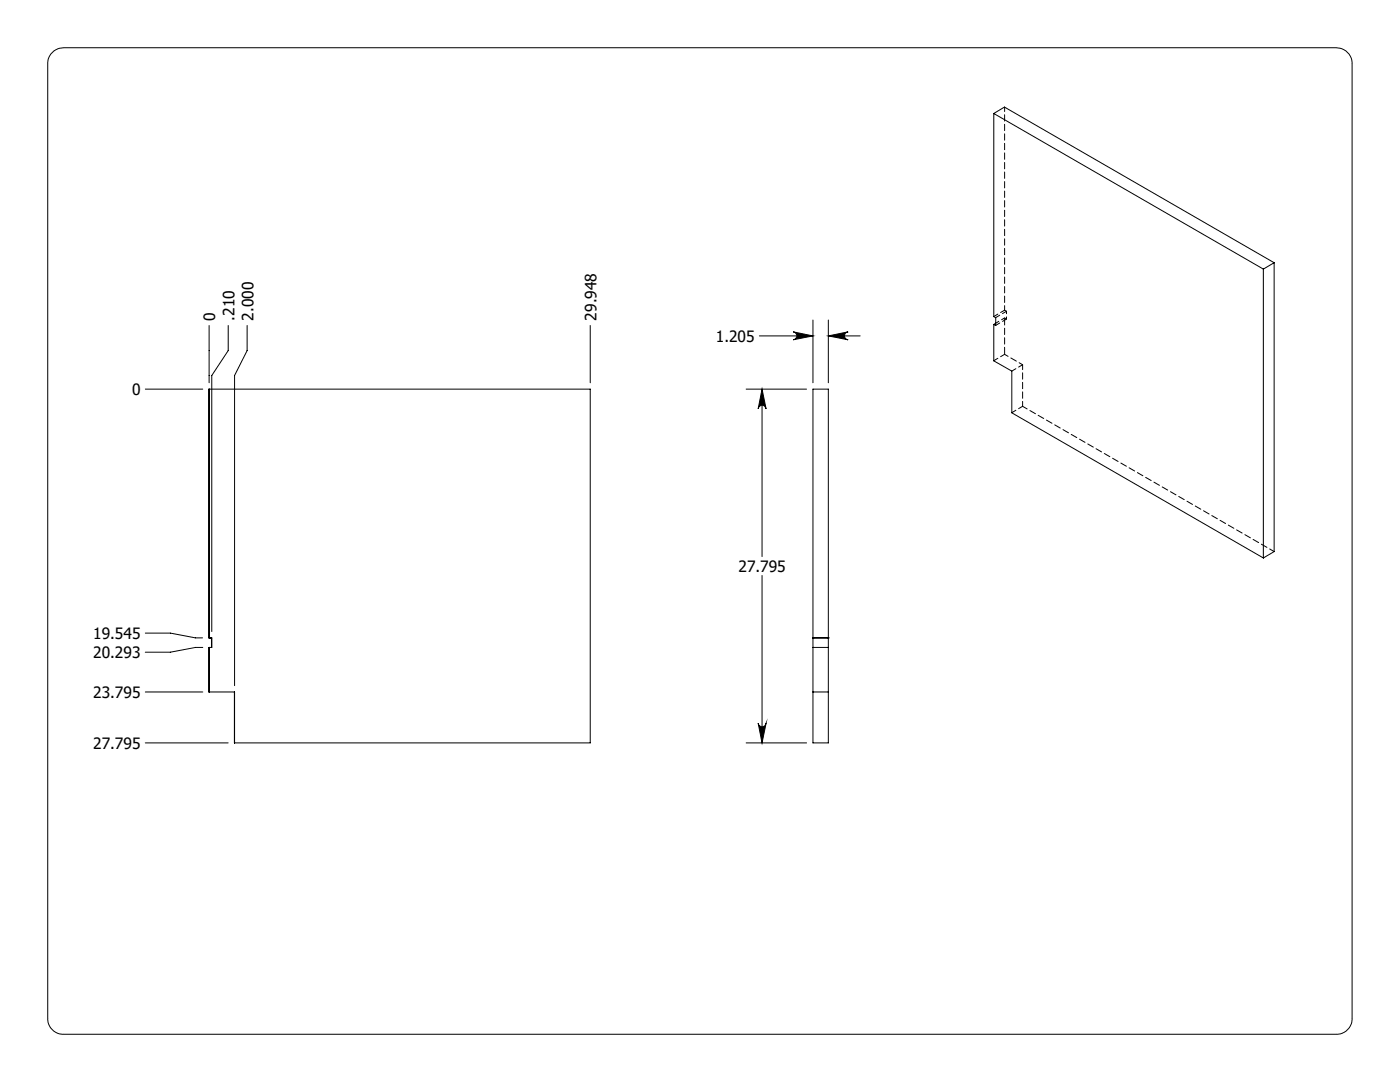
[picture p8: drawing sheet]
<svg xmlns="http://www.w3.org/2000/svg" width="279mm" height="216mm" viewBox="0 0 279 216" stroke-linecap="round" stroke-linejoin="round" font-family="sans-serif">
<g fill="none" stroke="#000" stroke-width=".2">
<path d="M10.2 10.8a3.3 3.3 0 0 1 2.5-1.3h254a3.2 3.2 0 0 1 3.1 3.2v190.5a3.1 3.1 0 0 1-3.1 3.2h-254a3.1 3.1 0 0 1-3.2-3.2v-190.5a2.93 2.93 0 0 1 .7-1.9zM198.3 22.6l2.2-1.2 53.8 31M198.3 22.6l53.8 31.1M198.3 22.6v40.6l.4 .2v1.5l-.4-.2M252.1 53.7v57.6M254.3 52.4l-2.2 1.3M254.3 52.4v57.7l-2.2 1.2M29 77.6h11.5M41.7 77.6h.1M41.7 77.6v49.7M41.7 77.6h76.1v70.6h-71M41.7 64.9v11.5"/>
<path d="M45.5 64.9v5.1l-3.2 4.9v51.1M49.3 64.9v5.1l-2.5 4.9v61.9M117.8 64.9v11.5M148.9 77.6h12.1M151.6 67h10.6M152.1 77.6v33.5M152.1 77.6l.8 4a.79 .79 0 0 0-.8-.8 .79 .79 0 0 0-.8 .8zM158.3 66.2l3.9 .8-3.9 .8a.79 .79 0 0 0 .7-.8 .79 .79 0 0 0-.7-.8zM162.2 63.9v12.5M162.2 77.6h3.1v70.6h-3.1zM165.3 63.9v12.5M165.3 67h6.4"/>
<path d="M165.3 67l4-.8a.79 .79 0 0 0-.8 .8 .79 .79 0 0 0 .8 .8zM198.3 64.7v7.3l3.6 2v8.4l50.2 28.9M198.7 64.5l-.4 .2M152.1 114.8v33.4M29 126.3h5l5 1h1.4M29 138.1h11.5M40.5 129.2h-1.5l-5 .9h-5M41.7 127.3h.1M41.7 138.1h.1M41.7 129.2h.1M41.7 127.3h.6v1.9h-.6M41.7 129.2v8.9"/>
<path d="M41.7 138.1h5.1v10.1M41.9 127.3h.3v1.9M162.2 127.3h3.1M162.2 127.3h.1M162.2 138.1h3.1M162.2 129.2h3.1M165.3 127.3h.1M29 148.2h16.5M46.8 148.2h.1M148.9 148.2h12.1M151.3 144.3a.79 .79 0 0 0 .8 .7 .79 .79 0 0 0 .8-.7l-.8 3.9z"/>
</g>
<path d="M152.1 77.6l.8 4a.79 .79 0 0 0-.8-.8 .79 .79 0 0 0-.8 .8zM151.3 144.3a.79 .79 0 0 0 .8 .7 .79 .79 0 0 0 .8-.7l-.8 3.9zM158.3 66.2l3.9 .8-3.9 .8a.79 .79 0 0 0 .7-.8 .79 .79 0 0 0-.7-.8zM165.3 67l4-.8a.79 .79 0 0 0-.8 .8 .79 .79 0 0 0 .8 .8z" fill="#000"/>
<path d="M254.3 110.1l-50.2-29" fill="none" stroke="#000" stroke-width=".2" stroke-dasharray="1.3 .6" stroke-dashoffset=".2"/>
<path d="M200.5 21.4v40.5" fill="none" stroke="#000" stroke-width=".2" stroke-dasharray="1.3 .6" stroke-dashoffset=".4"/>
<path d="M198.7 63.4l2.2-1.3M198.7 64.9l2.2-1.2M200.5 61.9l-2.2 1.3M200.5 70.7l-2.2 1.3M201.9 74l2.2-1.2M201.9 82.3l2.2-1.2M204.1 81.1v-8.3" fill="none" stroke="#000" stroke-width=".2" stroke-dasharray="1.3 .6" stroke-dashoffset=".3"/>
<path d="M200.9 62.1l-.4-.2M200.9 63.7l-.4-.3" fill="none" stroke="#000" stroke-width=".2" stroke-dasharray="1.3 .6"/>
<path d="M200.9 62.1v1.6" fill="none" stroke="#000" stroke-width=".2" stroke-dasharray="1.3 .6" stroke-dashoffset=".8"/>
<path d="M200.5 63.4l-1.8 1.1" fill="none" stroke="#000" stroke-width=".2" stroke-dasharray="1.3 .6" stroke-dashoffset=".6"/>
<path d="M200.5 63.4v7.3" fill="none" stroke="#000" stroke-width=".2" stroke-dasharray="1.3 .6" stroke-dashoffset="-.1"/>
<path d="M204.1 72.8l-3.6-2.1" fill="none" stroke="#000" stroke-width=".2" stroke-dasharray="1.3 .6" stroke-dashoffset=".5"/>
<g font-size="3.1">
<text x="43" y="64" transform="rotate(-90 43 64)">0</text>
<text x="46.8" y="64" transform="rotate(-90 46.8 64)">.210</text>
<text x="50.6" y="64" transform="rotate(-90 50.6 64)">2.000</text>
<text x="119" y="64" transform="rotate(-90 119 64)">29.948</text>
<text x="142.9" y="68.2">1.205</text>
<text x="26.3" y="78.8">0</text>
<text x="147.4" y="114.1">27.795</text>
<text x="18.6" y="127.5">19.545</text>
<text x="18.6" y="131.3">20.293</text>
<text x="18.6" y="139.3">23.795</text>
<text x="18.6" y="149.4">27.795</text>
</g>
</svg>
